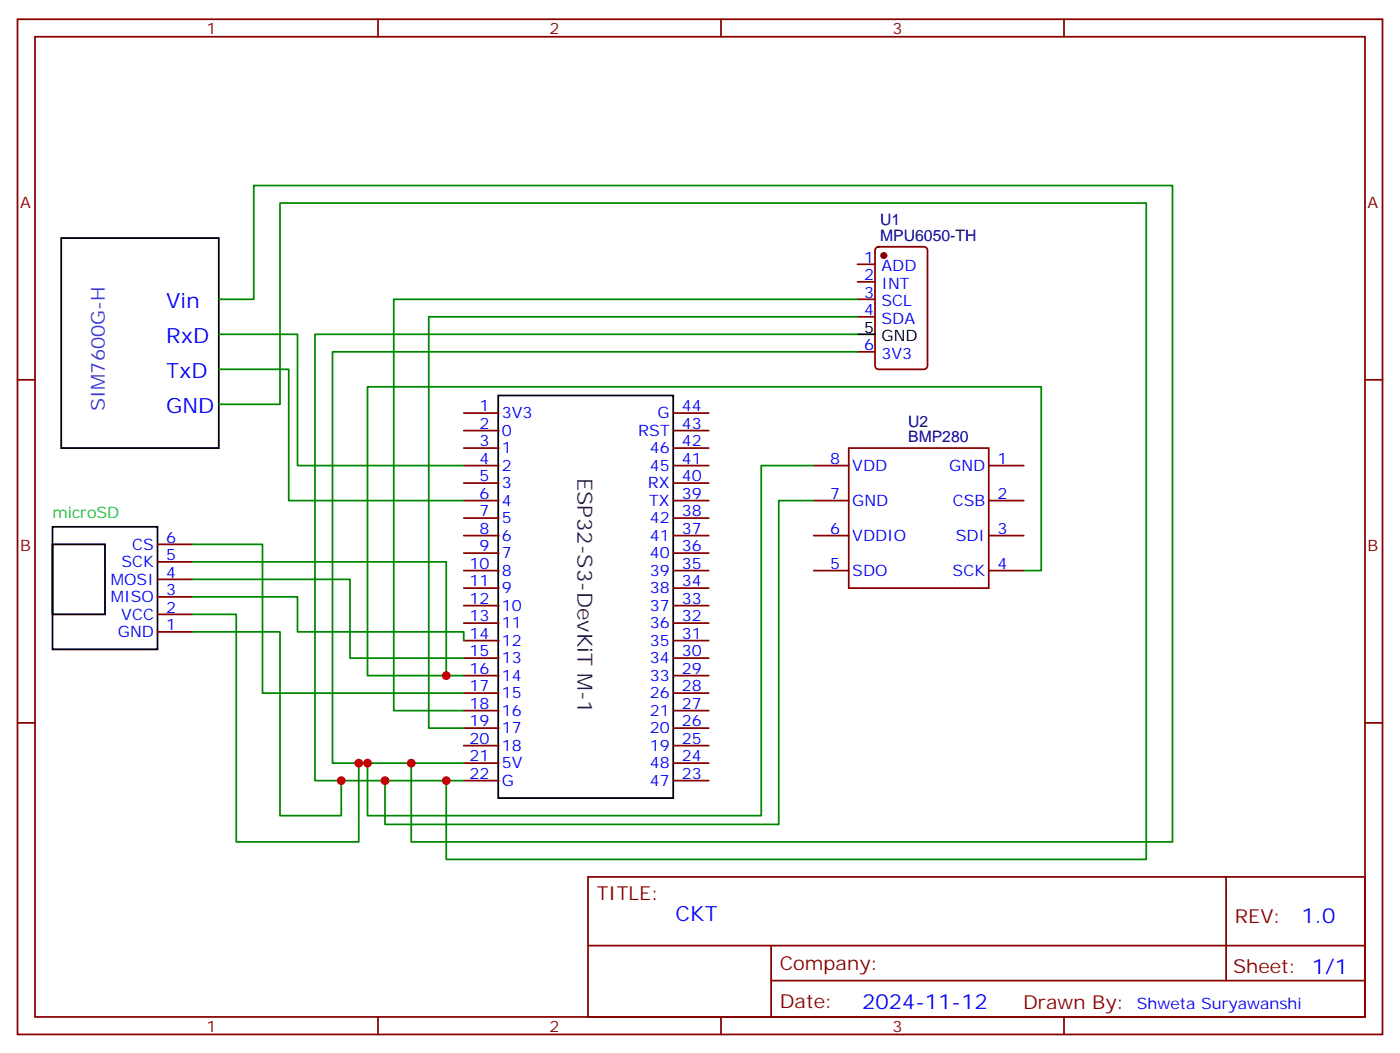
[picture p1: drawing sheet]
<svg xmlns="http://www.w3.org/2000/svg" width="282mm" height="212mm" viewBox="0 0 282 212" stroke-linecap="round" stroke-linejoin="round" font-family="sans-serif">
<g fill="none" stroke="#870000" stroke-width=".35">
<path d="M3.5 3.9h275.2v204.6h-275.2zM7.1 7.4h268.1v197.6h-268.1zM76.2 3.9v3.5M145.3 3.9v3.5M214.5 3.9v3.5M172.9 53.3h3.5M172.9 56.8h3.5M176.6 49.9l.5-.2h9.2a.71 .71 0 0 1 .7 .7v23.3a.76 .76 0 0 1-.7 .7h-9.2a.76 .76 0 0 1-.7-.7v-23.3zM3.5 76.6h3.6M172.9 60.3h3.5M172.9 63.9h3.5M172.9 70.9h3.5"/>
<path d="M275.2 76.6h3.5M93.5 83.3h7M93.5 86.8h7M93.5 90.3h7M93.5 93.8h7M93.5 97.4h7M135.8 83.3h7.1M135.8 86.8h7.1M135.8 90.3h7.1M135.8 93.8h7.1M135.8 97.4h7.1M164 93.8h7.1"/>
<path d="M171.1 90.3h28.2v28.2h-28.2zM199.3 93.8h7.1M31.7 109.7h7.1M31.7 113.2h7.1M31.7 116.8h7.1M93.5 100.9h7M93.5 104.4h7M93.5 107.9h7M93.5 111.5h7M93.5 115h7M93.5 118.5h7M135.8 100.9h7.1"/>
<path d="M135.8 104.4h7.1M135.8 107.9h7.1M135.8 111.5h7.1M135.8 115h7.1M135.8 118.5h7.1M164 100.9h7.1M164 107.9h7.1M164 115h7.1M199.3 100.9h7.1M199.3 107.9h7.1M199.3 115h7.1M31.7 120.3h7.1"/>
<path d="M31.7 123.8h7.1M31.7 127.4h7.1M93.5 122.1h7M93.5 125.6h7M93.5 129.1h7M93.5 132.6h7M93.5 136.2h7M93.5 139.7h7M135.8 122.1h7.1M135.8 125.6h7.1M135.8 129.1h7.1M135.8 132.6h7.1"/>
<path d="M135.8 136.2h7.1M135.8 139.7h7.1M3.5 145.7h3.6M93.5 143.2h7M93.5 146.8h7M93.5 150.3h7M93.5 153.8h7M93.5 157.3h7M135.8 143.2h7.1M135.8 146.8h7.1M135.8 150.3h7.1M135.8 153.8h7.1"/>
<path d="M135.8 157.3h7.1M275.2 145.7h3.5M118.5 176.7h156.7v28.3h-156.7zM247.2 176.8v20.8M118.6 190.6h156.4M155.4 197.6h119.6M155.4 190.6v14.1M76.2 205v3.5M145.3 205v3.5M214.5 205v3.5"/>
</g>
<path d="M12.3 48h31.8v42.3h-31.8zM100.4 79.7h35.3v81.1h-35.3zM172.9 67.4h3.5M10.6 106.2h21.1v24.7h-21.1zM10.6 109.7h10.6v14.1h-10.6z" fill="none" stroke="#000" stroke-width=".35"/>
<circle cx="178.2" cy="51.5" r=".53" fill="#870000" stroke="#870000" stroke-width=".35"/>
<g fill="none" stroke="#008700" stroke-width=".35">
<path d="M44.1 60.3h7.1v-22.9h185.2v132.3h-153.5v-15.9M44.1 67.4h15.9v26.4h33.5M44.1 74.4h14.1v26.5h35.3M172.9 70.9h-105.9v82.9h26.5M172.9 67.4h-109.4v89.9h30M172.9 60.3h-93.5v82.9h14.1M172.9 63.9h-86.5v82.9h7.1M44.1 81.5h12.3v-40.6h174.7v132.3h-141.1v-15.9M164 93.8h-10.5v70.6h-79.4v-10.6M38.8 116.8h31.8v15.8h22.9M38.8 113.2h51.2v23M38.8 109.7h14.1v30h40.6"/>
<path d="M164 100.9h-7v65.3h-79.4v-8.9M206.4 115h3.5v-37h-135.8v58.2h19.4M38.8 127.4h17.6v37h12.4v-7.1M38.8 123.8h8.8v45.9h24.7v-15.9M38.8 120.3h21.2v7.1h33.5v1.7"/>
</g>
<g fill="#c00">
<circle cx="74.1" cy="153.8" r=".88"/>
<circle cx="77.6" cy="157.3" r=".88"/>
<circle cx="68.8" cy="157.3" r=".88"/>
<circle cx="72.3" cy="153.8" r=".88"/>
<circle cx="90" cy="136.2" r=".88"/>
<circle cx="82.9" cy="153.8" r=".88"/>
<circle cx="90" cy="157.3" r=".88"/>
</g>
<g font-size="4.2" fill="#00f">
<text x="33.5" y="62.1">Vin</text>
<text x="33.5" y="69.1">RxD</text>
<text x="33.5" y="76.2">TxD</text>
<text x="33.5" y="83.3">GND</text>
<text x="136.2" y="185.6">CKT</text>
<text x="262.3" y="186">1.0</text>
<text x="173.8" y="203.4">2024-11-12</text>
</g>
<text font-size="4.2" fill="#333" x="116.4" y="96.3" transform="rotate(90 116.4 96.3)">ESP32-S3-DevKiT M-1</text>
<text font-size="3.9" fill="#33c" x="21.1" y="82.8" transform="rotate(-90 21.1 82.8)">SIM7600G-H</text>
<g font-size="3.9" fill="#800">
<text x="120.3" y="181.3">TITLE:</text>
<text x="248.9" y="186">REV:</text>
<text x="157.2" y="195.5">Company:</text>
<text x="248.6" y="196.1">Sheet: 1/1</text>
<text x="157.2" y="203.2">Date:</text>
<text x="206.2" y="203.3">Drawn By:</text>
</g>
<g font-size="3.2" fill="#800">
<text x="41.6" y="6.9">1</text>
<text x="110.8" y="6.9">2</text>
<text x="179.9" y="6.9">3</text>
<text x="4.1" y="42">A</text>
<text x="275.7" y="42">A</text>
<text x="4.1" y="111.1">B</text>
<text x="275.7" y="111.1">B</text>
<text x="41.6" y="208">1</text>
<text x="110.8" y="208">2</text>
<text x="179.9" y="208">3</text>
</g>
<g font-size="3.2" fill="#000080">
<text x="177.4" y="45.4">U1</text>
<text x="177.4" y="48.6">MPU6050-TH</text>
<text x="183.1" y="89.1">BMP280</text>
<text x="183.1" y="86">U2</text>
</g>
<g font-size="3.2" fill="#00f">
<text x="174.2" y="52.9">1</text>
<text x="174.2" y="56.4">2</text>
<text x="174.2" y="60">3</text>
<text x="177.7" y="54.7">ADD</text>
<text x="177.7" y="58.2">INT</text>
<text x="174.2" y="63.5">4</text>
<text x="177.7" y="61.7">SCL</text>
<text x="177.7" y="65.3">SDA</text>
<text x="174.2" y="70.6">6</text>
<text x="177.7" y="72.3">3V3</text>
<text x="96.7" y="82.9">1</text>
<text x="137.5" y="82.9">44</text>
<text x="96.7" y="89.9">3</text>
<text x="96.7" y="86.4">2</text>
<text x="101.1" y="87.8">0</text>
<text x="101.1" y="84.3">3V3</text>
<text x="128.7" y="87.8">RST</text>
<text x="132.5" y="84.3">G</text>
<text x="137.5" y="86.4">43</text>
<text x="137.5" y="89.9">42</text>
<text x="96.7" y="93.5">4</text>
<text x="101.1" y="94.9">2</text>
<text x="101.1" y="91.4">1</text>
<text x="131" y="91.4">46</text>
<text x="131" y="94.9">45</text>
<text x="137.5" y="93.5">41</text>
<text x="167.3" y="93.5">8</text>
<text x="171.8" y="94.9">VDD</text>
<text x="191.3" y="94.9">GND</text>
<text x="201.1" y="93.5">1</text>
<text x="96.7" y="100.5">6</text>
<text x="96.7" y="97">5</text>
<text x="101.1" y="101.9">4</text>
<text x="101.1" y="98.4">3</text>
<text x="130.6" y="98.4">RX</text>
<text x="130.9" y="101.9">TX</text>
<text x="137.5" y="97">40</text>
<text x="137.5" y="100.5">39</text>
<text x="167.3" y="100.5">7</text>
<text x="171.8" y="102">GND</text>
<text x="192.1" y="102">CSB</text>
<text x="201.1" y="100.5">2</text>
<text x="96.7" y="107.6">8</text>
<text x="96.7" y="104.1">7</text>
<text x="101.1" y="105.5">5</text>
<text x="131" y="105.5">42</text>
<text x="137.5" y="104.1">38</text>
<text x="137.5" y="107.6">37</text>
<text x="167.3" y="107.6">6</text>
<text x="201.1" y="107.6">3</text>
<text x="26.7" y="110.8">CS</text>
<text x="33.5" y="109.4">6</text>
<text x="33.5" y="112.9">5</text>
<text x="96.7" y="111.1">9</text>
<text x="101.1" y="112.5">7</text>
<text x="101.1" y="109">6</text>
<text x="131" y="109">41</text>
<text x="131" y="112.5">40</text>
<text x="137.5" y="111.1">36</text>
<text x="171.8" y="109">VDDIO</text>
<text x="192.7" y="109">SDI</text>
<text x="22.4" y="117.8">MOSI</text>
<text x="24.5" y="114.3">SCK</text>
<text x="33.5" y="116.4">4</text>
<text x="33.5" y="119.9">3</text>
<text x="94.6" y="118.2">11</text>
<text x="94.6" y="114.6">10</text>
<text x="101.1" y="119.6">9</text>
<text x="101.1" y="116">8</text>
<text x="131" y="116">39</text>
<text x="131" y="119.6">38</text>
<text x="137.5" y="114.6">35</text>
<text x="137.5" y="118.2">34</text>
<text x="167.3" y="114.7">5</text>
<text x="171.8" y="116.1">SDO</text>
<text x="192" y="116.1">SCK</text>
<text x="201.1" y="114.7">4</text>
<text x="22.4" y="121.4">MISO</text>
<text x="24.4" y="124.9">VCC</text>
<text x="33.5" y="123.5">2</text>
<text x="94.6" y="125.2">13</text>
<text x="94.6" y="121.7">12</text>
<text x="101.1" y="123.1">10</text>
<text x="131" y="123.1">37</text>
<text x="137.5" y="121.7">33</text>
<text x="137.5" y="125.2">32</text>
<text x="23.8" y="128.4">GND</text>
<text x="33.5" y="127">1</text>
<text x="94.6" y="128.7">14</text>
<text x="101.1" y="130.2">12</text>
<text x="101.1" y="126.6">11</text>
<text x="131" y="126.6">36</text>
<text x="131" y="130.2">35</text>
<text x="137.5" y="128.7">31</text>
<text x="94.6" y="135.8">16</text>
<text x="94.6" y="132.3">15</text>
<text x="101.1" y="137.2">14</text>
<text x="101.1" y="133.7">13</text>
<text x="131" y="133.7">34</text>
<text x="131" y="137.2">33</text>
<text x="137.5" y="132.3">30</text>
<text x="137.5" y="135.8">29</text>
<text x="94.6" y="142.9">18</text>
<text x="94.6" y="139.3">17</text>
<text x="101.1" y="140.7">15</text>
<text x="131" y="140.7">26</text>
<text x="137.5" y="139.3">28</text>
<text x="137.5" y="142.9">27</text>
<text x="94.6" y="149.9">20</text>
<text x="94.6" y="146.4">19</text>
<text x="101.1" y="147.8">17</text>
<text x="101.1" y="144.3">16</text>
<text x="131" y="144.3">21</text>
<text x="131" y="147.8">20</text>
<text x="137.5" y="146.4">26</text>
<text x="137.5" y="149.9">25</text>
<text x="94.6" y="153.4">21</text>
<text x="101.1" y="154.9">5V</text>
<text x="101.1" y="151.3">18</text>
<text x="131" y="151.3">19</text>
<text x="131" y="154.9">48</text>
<text x="137.5" y="153.4">24</text>
<text x="94.6" y="157">22</text>
<text x="101.1" y="158.4">G</text>
<text x="131" y="158.4">47</text>
<text x="137.5" y="157">23</text>
<text x="229.2" y="203.3">Shweta Suryawanshi</text>
</g>
<g font-size="3.2">
<text x="174.2" y="67">5</text>
<text x="177.7" y="68.8">GND</text>
</g>
<text font-size="3.2" fill="#0c3" x="10.6" y="104.4">microSD</text>
</svg>
